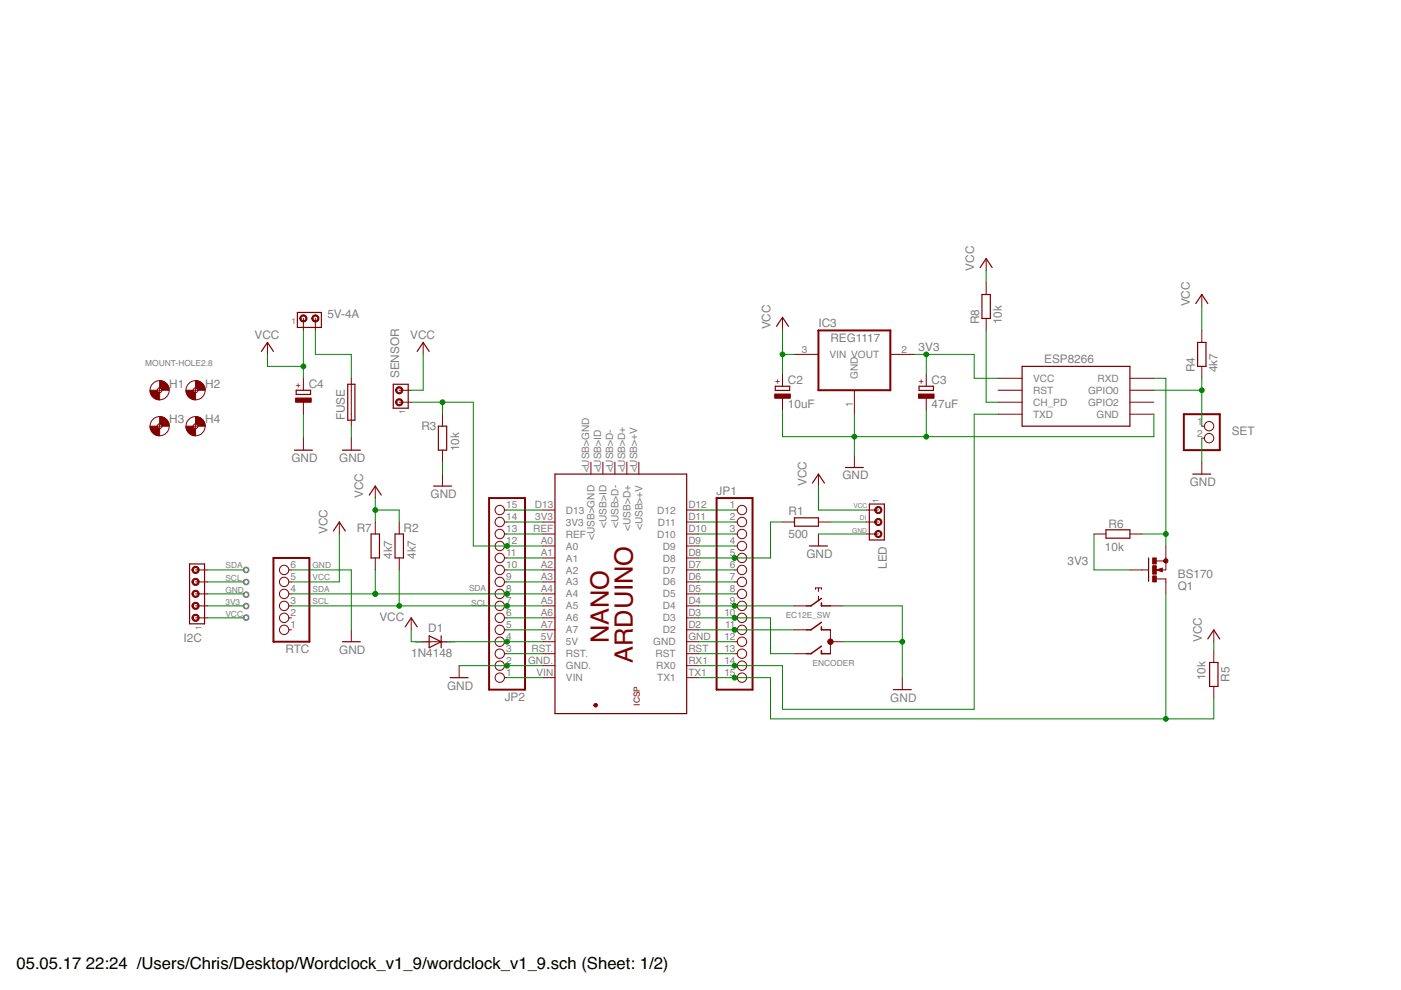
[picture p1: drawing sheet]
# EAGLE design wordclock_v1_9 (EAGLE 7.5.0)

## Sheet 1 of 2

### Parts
5V-4A  5V-4A  MTA02-156  [1X2MTA]
C2  10uF  CPOL-EUB45181A  [B45181A]
C3  47uF  CPOL-EUB45181A  [B45181A]
C4  CPOL-EUE5-10.5  [E5-10,5]
D1  1N4148  1N4148DO35-10  [DO35-10]
ENCODER  EC12E_SW  [ALPS_EC12E_SW]
ESP8266  ESP01  [ESP01]
FUSE  FUSELITTLEFUSE  [LITTLEFUSE]
H1  MOUNT-HOLE2.8  [2,8]
H2  MOUNT-HOLE2.8  [2,8]
H3  MOUNT-HOLE2.8  [2,8]
H4  MOUNT-HOLE2.8  [2,8]
I2C  MTA05-100  [10X05MTA]
IC3  REG1117  [SOT223]
JP1  PINHD-1X15  [1X15]
JP2  PINHD-1X15  [1X15]
LED  MTA03-156  [1X3MTA]
PCB2  ARDUINO_NANO  [ARDUINO_NANO]
Q1  BS170  [SOT54E]
R1  500  R-EU_0207/7  [0207/7]
R2  4k7  R-EU_0207/10  [0207/10]
R3  10k  R-EU_0207/10  [0207/10]
R4  4k7  R-EU_0207/10  [0207/10]
R5  10k  R-EU_0207/10  [0207/10]
R6  10k  R-EU_0207/10  [0207/10]
R7  4k7  R-EU_0207/10  [0207/10]
R8  10k  R-EU_0207/10  [0207/10]
RTC  PINHD-1X6  [1X06]
SENSOR  MTA02-156  [1X2MTA]
SET  PINHD-1X2  [1X02]

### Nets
3V3: C3.+ ESP8266.VCC I2C.2 IC3.2(VOUT) Q1.G R6.1
DI: LED.2 R1.2
GND: C2.- C3.- C4.- ENCODER.C ENCODER.D ESP8266.GND FUSE.1 I2C.3 IC3.1(GND) JP2.2 LED.3 PCB2.GND. R3.1 RTC.6 SET.2
N$1: ESP8266.CH_PD R8.1
N$2: JP1.1 PCB2.D12
N$3: JP1.2 PCB2.D11
N$4: JP1.5 PCB2.D8 R1.1
N$5: 5V-4A.2 FUSE.2
N$6: ENCODER.B JP1.11 PCB2.D2
N$7: ENCODER.A JP1.10 PCB2.D3
N$8: ENCODER.E JP1.9 PCB2.D4
N$9: JP1.3 PCB2.D10
N$11: JP1.15 PCB2.TX1 Q1.D R5.2
N$12: D1.C JP2.4 PCB2.5V
N$13: JP2.12 PCB2.A0 R3.2 SENSOR.1
N$14: JP1.4 PCB2.D9
N$15: JP1.6 PCB2.D7
N$18: ESP8266.RX(RXD) Q1.S R6.2
N$19: JP1.7 PCB2.D6
N$20: JP1.8 PCB2.D5
N$21: JP1.12 PCB2.GND
N$22: JP1.13 PCB2.RST
N$23: JP2.15 PCB2.D13
N$24: JP2.14 PCB2.3V3
N$25: JP2.13 PCB2.REF
N$26: JP2.11 PCB2.A1
N$27: JP2.10 PCB2.A2
N$28: JP2.9 PCB2.A3
N$29: JP2.6 PCB2.A6
N$30: JP2.5 PCB2.A7
N$31: JP2.3 PCB2.RST.
N$32: JP2.1 PCB2.VIN
RX: ESP8266.TX(TXD) JP1.14 PCB2.RX1(RX0)
SCL: I2C.4 JP2.7 PCB2.A5 R2.1 RTC.3
SDA: I2C.5 JP2.8 PCB2.A4 R7.1 RTC.4
SET: ESP8266.GPIO0 R4.1 SET.1
VCC: 5V-4A.1 C2.+ C4.+ D1.A I2C.1 IC3.3(VIN) LED.1 R2.2 R4.2 R5.1 R7.2 R8.2 RTC.5 SENSOR.2
Unconnected: ENCODER.GND1(G) ENCODER.GND2(G) ESP8266.GPIO2 ESP8266.RST PCB2.5V. PCB2.<USB>+V PCB2.<USB>D+ PCB2.<USB>D- PCB2.<USB>GND PCB2.<USB>ID PCB2.GND_ PCB2.MISO PCB2.MOSI PCB2.RESET.. PCB2.SCK RTC.1 RTC.2

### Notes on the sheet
- GND
- GND
- VCC
- SDA
- SCL

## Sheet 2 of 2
